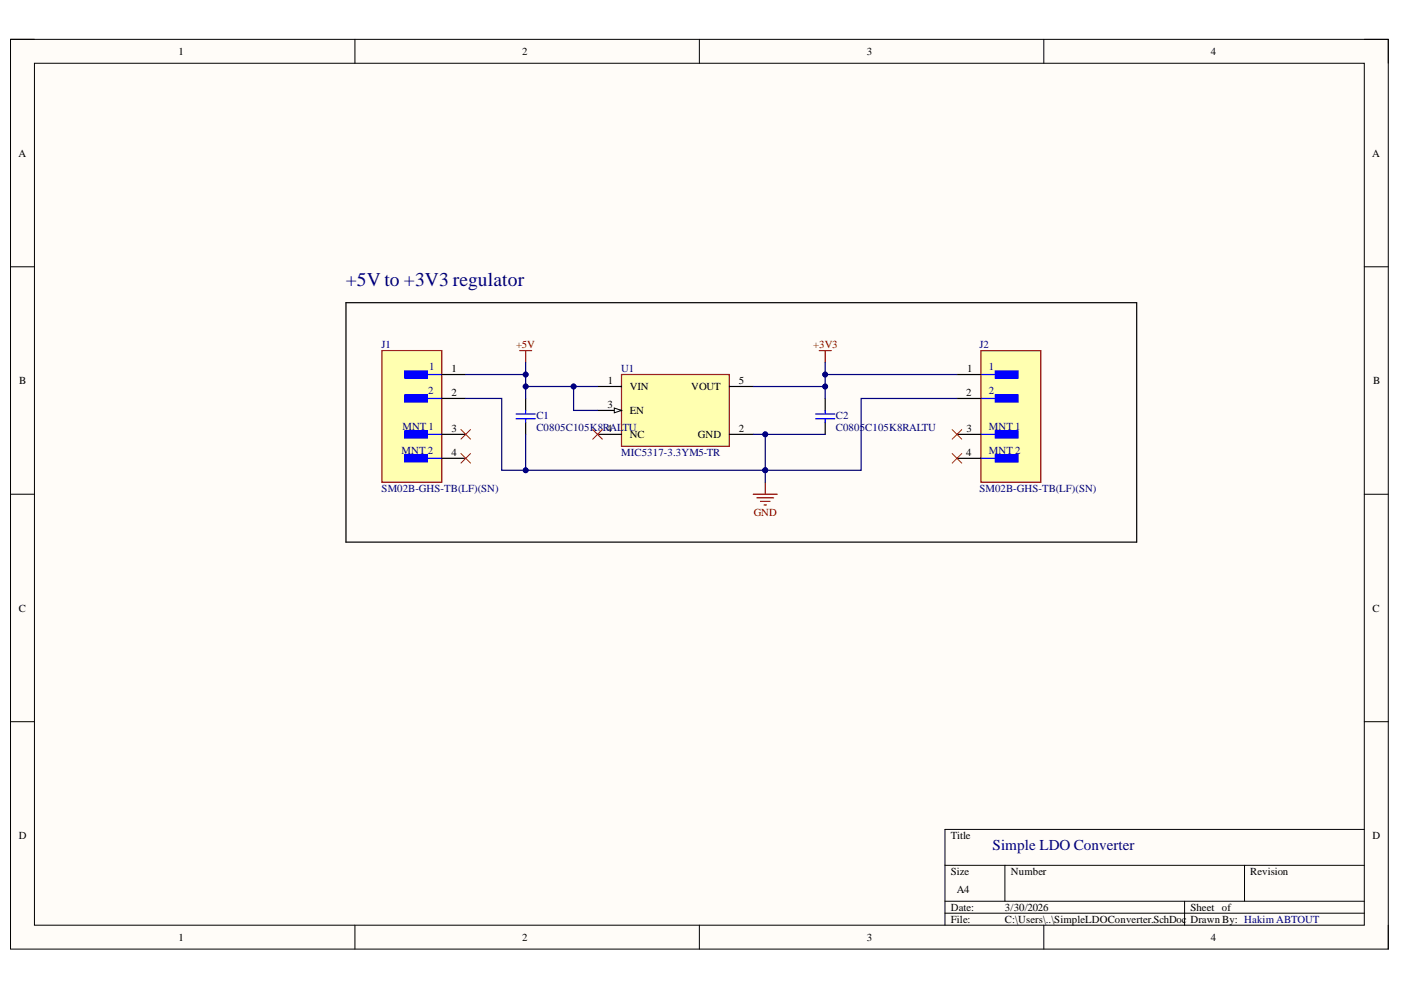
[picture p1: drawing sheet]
<svg xmlns="http://www.w3.org/2000/svg" width="297mm" height="210mm" viewBox="0 0 297 210" stroke-linecap="round" stroke-linejoin="round" font-family="sans-serif">
<path d="M2.2 8.3h292.1v192.9h-292.1z" fill-rule="evenodd" fill="#fffcf8"/>
<path d="M2.2 8.3h292.1v192.9h-292.1z" fill="none" stroke="#000" stroke-width=".21"/>
<path d="M7.3 13.4h282v182.8h-282z" fill-rule="evenodd" fill="#fffcf8"/>
<g fill="none" stroke="#000" stroke-width=".21">
<path d="M2.2 8.3h5.1M7.3 13.4h282v182.8h-282zM75.2 8.3v5.1M148.3 8.3v5.1M221.3 8.3v5.1M289.3 8.3h5v5.1M2.2 56.6h5.1M289.3 56.6h5M2.2 104.8h5.1M289.3 104.8h5M2.2 153h5.1M289.3 153h5"/>
<path d="M289.3 175.9h-88.9v20.3M75.2 196.2v5M148.3 196.2v5M200.4 183.5h88.9M200.4 191.1h88.9M200.4 193.6h88.9M213.1 183.5v7.6M221.3 196.2v5M251.2 191.1v5.1M263.9 183.5v7.6M294.3 196.2v5"/>
</g>
<path d="M208 74.3h12.7v27.9h-12.7z" fill-rule="evenodd" fill="#ffffb0"/>
<path d="M208 74.3h12.7v27.9h-12.7z" fill="none" stroke="#800000" stroke-width=".25"/>
<path d="M211 78.6h4.8v1.6h-4.8z" fill-rule="evenodd" fill="#00f"/>
<path d="M208 79.4h5.6M211 78.6h4.8v1.6h-4.8z" fill="none" stroke="#00f" stroke-width=".25"/>
<path d="M211 83.7h4.8v1.5h-4.8z" fill-rule="evenodd" fill="#00f"/>
<path d="M208 84.5h5.6M211 83.7h4.8v1.5h-4.8z" fill="none" stroke="#00f" stroke-width=".25"/>
<path d="M211 91.3h4.8v1.6h-4.8z" fill-rule="evenodd" fill="#00f"/>
<path d="M208 92.1h5.6M211 91.3h4.8v1.6h-4.8z" fill="none" stroke="#00f" stroke-width=".25"/>
<path d="M211 96.4h4.8v1.5h-4.8z" fill-rule="evenodd" fill="#00f"/>
<path d="M208 97.2h5.6M211 96.4h4.8v1.5h-4.8z" fill="none" stroke="#00f" stroke-width=".25"/>
<path d="M202.9 79.4h5.1M202.9 84.5h5.1M202.9 92.1h5.1M202.9 97.2h5.1" fill="none" stroke="#000" stroke-width=".25"/>
<path d="M131.8 79.4h22.8v15.2h-22.8z" fill-rule="evenodd" fill="#ffffb0"/>
<path d="M131.8 79.4h22.8v15.2h-22.8z" fill="none" stroke="#800000" stroke-width=".25"/>
<path d="M126.7 81.9h5.1M126.7 87h5.1" fill="none" stroke="#000" stroke-width=".25"/>
<path d="M130.2 86.5l1.6 .5-1.6 .5z" fill="#f8fcff"/>
<path d="M130.2 86.5l1.6 .5-1.6 .5z" fill="none" stroke="#000" stroke-width=".21"/>
<path d="M111.4 84.5v2.5M111.4 89.6v2.5M126.7 92.1h5.1M154.6 92.1h5.1M154.6 81.9h5.1M175 84.5v2.5M175 89.6v2.5" fill="none" stroke="#000" stroke-width=".25"/>
<path d="M109.4 87.8h4.1M109.4 88.8h4.1M111.4 87v.8M111.4 88.8v.8M172.9 87.8h4.1M172.9 88.8h4.1M175 87v.8M175 88.8v.8" fill="none" stroke="#00f" stroke-width=".25"/>
<path d="M110.2 74.3h2.5M111.4 74.3v2.6M173.7 74.3h2.5M175 74.3v2.6M159.7 104.8h5.1M160.5 105.5h3.5M161.2 106.3h2.1M162 107.1h.5M162.3 102.2v2.6" fill="none" stroke="#800000" stroke-width=".25"/>
<path d="M81 74.3h12.7v27.9h-12.7z" fill-rule="evenodd" fill="#ffffb0"/>
<path d="M81 74.3h12.7v27.9h-12.7z" fill="none" stroke="#800000" stroke-width=".25"/>
<path d="M85.8 78.6h4.8v1.6h-4.8z" fill-rule="evenodd" fill="#00f"/>
<path d="M85.8 78.6h4.8v1.6h-4.8zM88.1 79.4h5.6" fill="none" stroke="#00f" stroke-width=".25"/>
<path d="M85.8 83.7h4.8v1.5h-4.8z" fill-rule="evenodd" fill="#00f"/>
<path d="M85.8 83.7h4.8v1.5h-4.8zM88.1 84.5h5.6" fill="none" stroke="#00f" stroke-width=".25"/>
<path d="M85.8 91.3h4.8v1.6h-4.8z" fill-rule="evenodd" fill="#00f"/>
<path d="M85.8 91.3h4.8v1.6h-4.8zM88.1 92.1h5.6" fill="none" stroke="#00f" stroke-width=".25"/>
<path d="M85.8 96.4h4.8v1.5h-4.8z" fill-rule="evenodd" fill="#00f"/>
<path d="M85.8 96.4h4.8v1.5h-4.8zM88.1 97.2h5.6" fill="none" stroke="#00f" stroke-width=".25"/>
<path d="M93.7 79.4h5M93.7 84.5h5M93.7 92.1h5M93.7 97.2h5" fill="none" stroke="#000" stroke-width=".25"/>
<path d="M126.7 81.9h-15.3v2.6" fill="none" stroke="#000080" stroke-width=".25"/>
<circle cx="121.6" cy="81.9" r=".51" fill="#000080"/>
<circle cx="121.6" cy="81.9" r=".51" fill="none" stroke="#000080" stroke-width=".21"/>
<circle cx="111.4" cy="81.9" r=".51" fill="#000080"/>
<circle cx="111.4" cy="81.9" r=".51" fill="none" stroke="#000080" stroke-width=".21"/>
<path d="M159.7 82h15.3v2.5" fill="none" stroke="#000080" stroke-width=".25"/>
<circle cx="175" cy="81.9" r=".51" fill="#000080"/>
<circle cx="175" cy="81.9" r=".51" fill="none" stroke="#000080" stroke-width=".21"/>
<path d="M159.7 92.1h2.6v10.1" fill="none" stroke="#000080" stroke-width=".25"/>
<circle cx="162.2" cy="92.1" r=".51" fill="#000080"/>
<circle cx="162.2" cy="92.1" r=".51" fill="none" stroke="#000080" stroke-width=".21"/>
<circle cx="162.2" cy="99.7" r=".51" fill="#000080"/>
<circle cx="162.2" cy="99.7" r=".51" fill="none" stroke="#000080" stroke-width=".21"/>
<path d="M162.3 92.1h12.7" fill="none" stroke="#000080" stroke-width=".25"/>
<circle cx="162.2" cy="92.1" r=".51" fill="#000080"/>
<circle cx="162.2" cy="92.1" r=".51" fill="none" stroke="#000080" stroke-width=".21"/>
<path d="M111.4 92.1v7.6h50.9" fill="none" stroke="#000080" stroke-width=".25"/>
<circle cx="111.4" cy="99.7" r=".51" fill="#000080"/>
<circle cx="111.4" cy="99.7" r=".51" fill="none" stroke="#000080" stroke-width=".21"/>
<circle cx="162.2" cy="99.7" r=".51" fill="#000080"/>
<circle cx="162.2" cy="99.7" r=".51" fill="none" stroke="#000080" stroke-width=".21"/>
<path d="M111.4 76.9v5" fill="none" stroke="#000080" stroke-width=".25"/>
<circle cx="111.4" cy="79.4" r=".51" fill="#000080"/>
<circle cx="111.4" cy="79.4" r=".51" fill="none" stroke="#000080" stroke-width=".21"/>
<circle cx="111.4" cy="81.9" r=".51" fill="#000080"/>
<circle cx="111.4" cy="81.9" r=".51" fill="none" stroke="#000080" stroke-width=".21"/>
<path d="M175 76.9v5.1" fill="none" stroke="#000080" stroke-width=".25"/>
<circle cx="175" cy="79.4" r=".51" fill="#000080"/>
<circle cx="175" cy="79.4" r=".51" fill="none" stroke="#000080" stroke-width=".21"/>
<circle cx="175" cy="81.9" r=".51" fill="#000080"/>
<circle cx="175" cy="81.9" r=".51" fill="none" stroke="#000080" stroke-width=".21"/>
<path d="M121.6 81.9v5.1h5.1" fill="none" stroke="#000080" stroke-width=".25"/>
<circle cx="121.6" cy="81.9" r=".51" fill="#000080"/>
<circle cx="121.6" cy="81.9" r=".51" fill="none" stroke="#000080" stroke-width=".21"/>
<path d="M98.7 79.4h12.7" fill="none" stroke="#000080" stroke-width=".25"/>
<circle cx="111.4" cy="79.4" r=".51" fill="#000080"/>
<circle cx="111.4" cy="79.4" r=".51" fill="none" stroke="#000080" stroke-width=".21"/>
<path d="M175 79.4h27.9" fill="none" stroke="#000080" stroke-width=".25"/>
<circle cx="175" cy="79.4" r=".51" fill="#000080"/>
<circle cx="175" cy="79.4" r=".51" fill="none" stroke="#000080" stroke-width=".21"/>
<path d="M98.7 84.5h7.7v15.2h5" fill="none" stroke="#000080" stroke-width=".25"/>
<circle cx="111.4" cy="99.7" r=".51" fill="#000080"/>
<circle cx="111.4" cy="99.7" r=".51" fill="none" stroke="#000080" stroke-width=".21"/>
<path d="M202.9 84.5h-20.3v15.2h-20.3" fill="none" stroke="#000080" stroke-width=".25"/>
<circle cx="162.2" cy="99.7" r=".51" fill="#000080"/>
<circle cx="162.2" cy="99.7" r=".51" fill="none" stroke="#000080" stroke-width=".21"/>
<path d="M73.3 114.9v-50.7h167.7v50.7h-167.7" fill="none" stroke="#000" stroke-width=".25"/>
<path d="M97.7 91.1l2.1 2M97.7 96.2l2.1 2M99.8 91.1l-2.1 2M99.8 96.2l-2.1 2M125.7 91.1l2 2M127.7 91.1l-2 2M201.9 96.2l2 2M201.9 91.1l2 2M203.9 96.2l-2 2M203.9 91.1l-2 2" fill="none" stroke="#f00" stroke-width=".21"/>
<text font-size="4.1" fill="#000080" x="73.3" y="60.7">+5V to +3V3 regulator</text>
<text font-size="3.2" fill="#000080" x="210.4" y="180.3">Simple LDO Converter</text>
<g font-size="2.3">
<text x="37.9" y="11.6">1</text>
<text x="110.7" y="11.6">2</text>
<text x="183.8" y="11.6">3</text>
<text x="256.7" y="11.6">4</text>
<text x="3.9" y="33.3">A</text>
<text x="290.9" y="33.3">A</text>
<text x="4.1" y="81.4">B</text>
<text x="95.7" y="78.9">1</text>
<text x="95.7" y="84">2</text>
<text x="128.9" y="81.4">1</text>
<text x="133.5" y="82.7">VIN</text>
<text x="146.5" y="82.7">VOUT</text>
<text x="156.7" y="81.4">5</text>
<text x="204.9" y="84">2</text>
<text x="205" y="78.9">1</text>
<text x="291.1" y="81.4">B</text>
<text x="128.8" y="86.5">3</text>
<text x="133.5" y="87.8">EN</text>
<text x="95.7" y="91.7">3</text>
<text x="133.5" y="92.9">NC</text>
<text x="148" y="92.9">GND</text>
<text x="156.7" y="91.7">2</text>
<text x="205" y="91.7">3</text>
<text x="95.7" y="96.7">4</text>
<text x="204.9" y="96.7">4</text>
<text x="4" y="129.7">C</text>
<text x="291" y="129.7">C</text>
<text x="4" y="177.9">D</text>
<text x="201.6" y="177.9">Title</text>
<text x="291" y="177.9">D</text>
<text x="201.6" y="185.5">Size</text>
<text x="214.3" y="185.5">Number</text>
<text x="265.1" y="185.5">Revision</text>
<text x="202.8" y="189.3">A4</text>
<text x="201.6" y="193.1">Date:</text>
<text x="201.6" y="195.7">File:</text>
<text x="213.1" y="193.1">3/30/2026</text>
<text x="213.1" y="195.7">C:\Users\..\SimpleLDOConverter.SchDoc</text>
<text x="252.4" y="193.1">Sheet of</text>
<text x="252.4" y="195.7">Drawn By: Hakim ABTOUT</text>
<text x="37.9" y="199.5">1</text>
<text x="110.7" y="199.5">2</text>
<text x="183.8" y="199.5">3</text>
<text x="256.7" y="199.5">4</text>
</g>
<g font-size="2.3" fill="#000080">
<text x="80.9" y="73.8">J1</text>
<text x="207.7" y="73.8">J2</text>
<text x="90.8" y="83.5">2</text>
<text x="91" y="78.4">1</text>
<text x="131.7" y="78.9">U1</text>
<text x="209.7" y="78.4">1</text>
<text x="209.7" y="83.5">2</text>
<text x="113.7" y="88.9">C1</text>
<text x="177.2" y="88.9">C2</text>
<text x="85.3" y="91.1">MNT 1</text>
<text x="113.7" y="91.4">C0805C105K8R4AL</text>
<text x="132" y="91.4">TU</text>
<text x="177.2" y="91.4">C0805C105K8RALTU</text>
<text x="209.7" y="91.1">MNT 1</text>
<text x="85.1" y="96.2">MNT 2</text>
<text x="131.7" y="96.7">MIC5317-3.3YM5-TR</text>
<text x="209.7" y="96.2">MNT 2</text>
<text x="80.9" y="104.3">SM02B-GHS-TB(LF)(SN)</text>
<text x="207.7" y="104.3">SM02B-GHS-TB(LF)(SN)</text>
</g>
<g font-size="2.3" fill="#800000">
<text x="109.4" y="73.8">+5V</text>
<text x="172.4" y="73.8">+3V3</text>
<text x="159.8" y="109.4">GND</text>
</g>
</svg>
